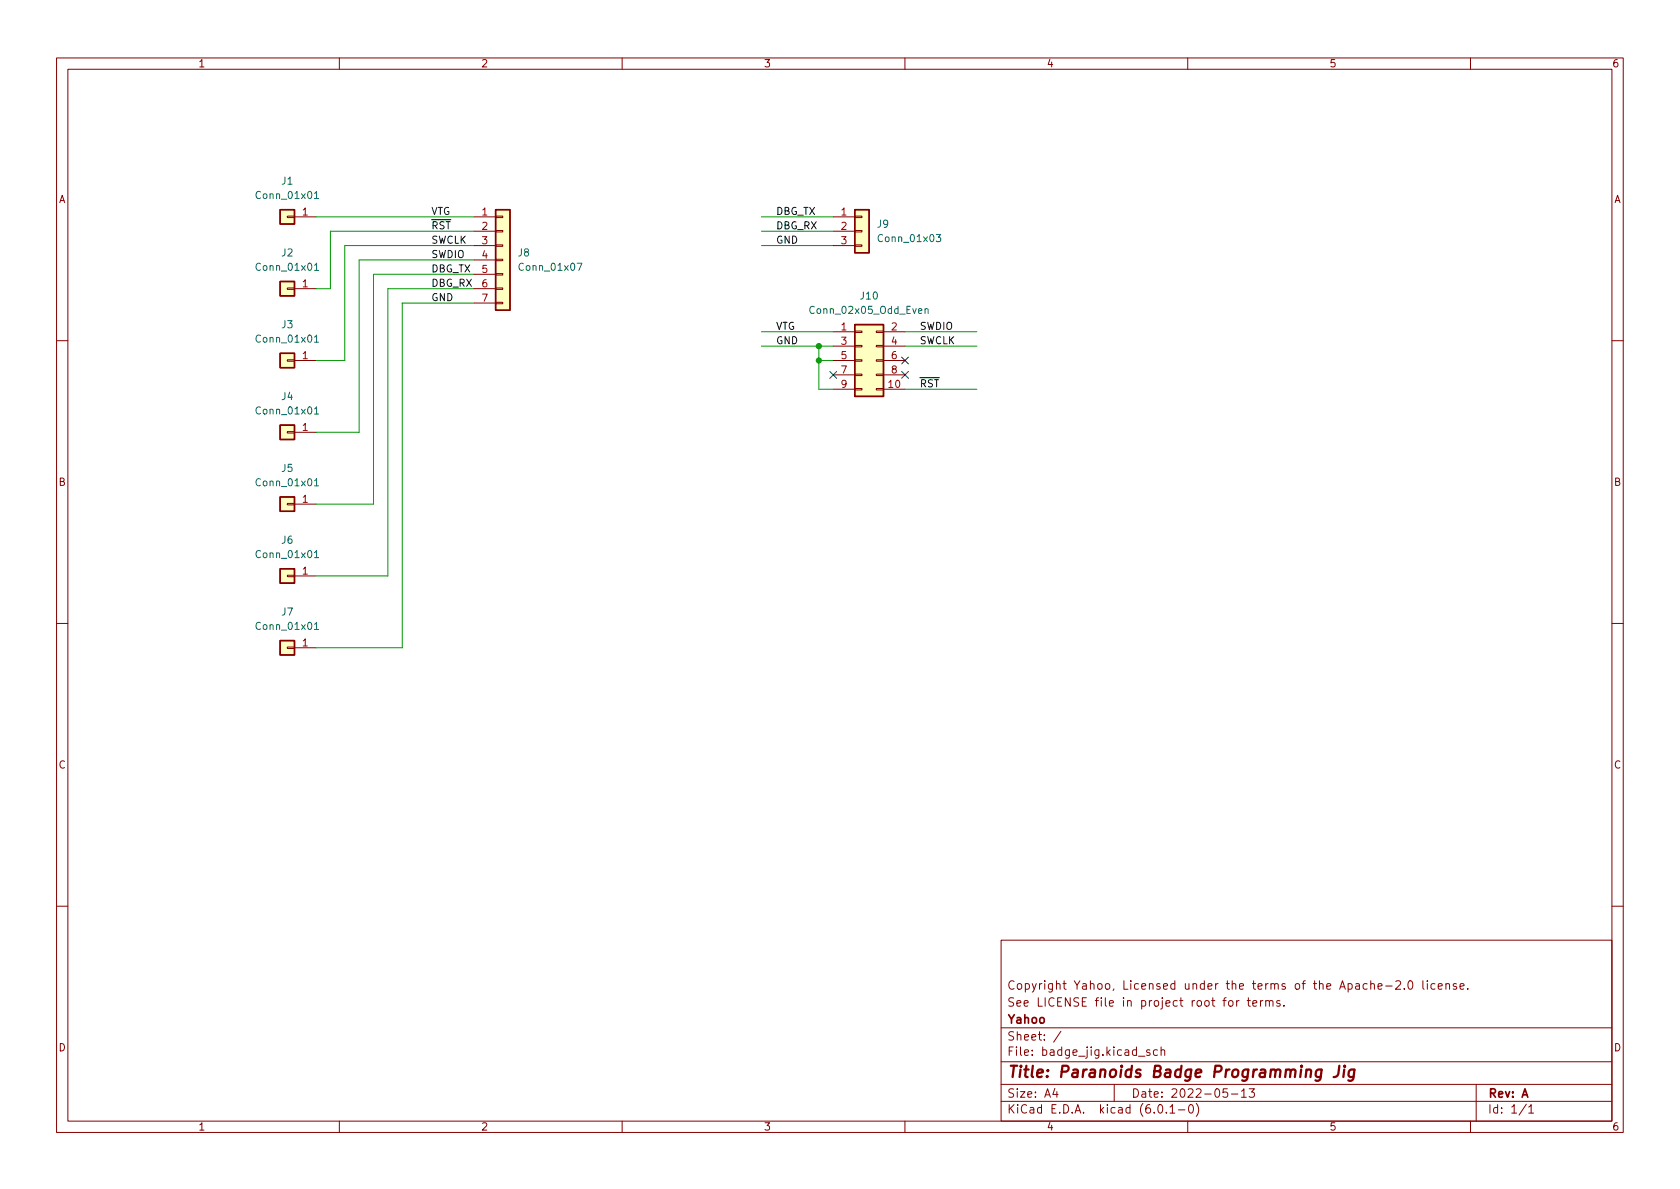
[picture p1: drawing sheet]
<svg xmlns="http://www.w3.org/2000/svg" width="297mm" height="210mm" viewBox="0 0 297 210" stroke-linecap="round" stroke-linejoin="round" font-family="sans-serif">
<g fill="none" stroke="#840000" stroke-width=".18">
<path d="M10 10.2h277v190.1h-277zM12 12.2h273v186.1h-273zM60 10.2v2M110 10.2v2M160 10.2v2M210 10.2v2M260 10.2v2M50.8 38.2h1.3v.3h-1.3zM52.1 38.3h3.8M83.8 38.3h3.8M87.6 38.2h1.3v.3h-1.3zM147.3 38.3h3.8"/>
<path d="M151.1 38.2h1.3v.3h-1.3zM50.8 50.9h1.3v.3h-1.3zM52.1 51h3.8M83.8 40.9h3.8M83.8 43.4h3.8M83.8 46h3.8M83.8 48.5h3.8M83.8 51h3.8M83.8 53.6h3.8M87.6 53.5h1.3v.2h-1.3zM87.6 50.9h1.3v.3h-1.3zM87.6 48.4h1.3v.2h-1.3z"/>
<path d="M87.6 45.8h1.3v.3h-1.3zM87.6 43.3h1.3v.3h-1.3zM87.6 40.8h1.3v.2h-1.3zM147.3 40.9h3.8M147.3 43.4h3.8M147.3 58.7h3.8M151.1 58.5h1.3v.3h-1.3zM151.1 43.3h1.3v.3h-1.3zM151.1 40.8h1.3v.2h-1.3zM154.9 58.5h1.3v.3h-1.3zM156.2 58.7h3.8M10 60.2h2"/>
<path d="M50.8 63.6h1.3v.3h-1.3zM50.8 76.3h1.3v.3h-1.3zM52.1 63.7h3.8M52.1 76.4h3.8M147.3 63.7h3.8M147.3 68.8h3.8M147.3 61.2h3.8M147.3 66.3h3.8M151.1 68.7h1.3v.3h-1.3zM151.1 66.2h1.3v.2h-1.3zM151.1 63.6h1.3v.3h-1.3zM151.1 61.1h1.3v.2h-1.3z"/>
<path d="M154.9 68.7h1.3v.3h-1.3zM154.9 66.2h1.3v.2h-1.3zM154.9 63.6h1.3v.3h-1.3zM154.9 61.1h1.3v.2h-1.3zM156.2 63.7h3.8M156.2 68.8h3.8M156.2 61.2h3.8M156.2 66.3h3.8M285 60.2h2M50.8 89h1.3v.3h-1.3zM52.1 89.1h3.8M10 110.2h2"/>
<path d="M50.8 114.4h1.3v.3h-1.3zM50.8 101.7h1.3v.3h-1.3zM52.1 114.5h3.8M52.1 101.8h3.8M285 110.2h2M10 160.2h2M177 166.3h108v32h-108zM217.4 177l.3-.1 .3 .3v.4l-.3 .3h-.3l-.2-.3v-.4zM218.6 176.9v1M219.1 176.9l-.3 .1-.2 .2M220.5 176.9h.6M220.7 176.4v1.3l.4 .2"/>
<path d="M221.5 177.4l.7-.1-.1-.3-.4-.1-.2 .2 .1 .8h.5M222.9 176.9v1M223.3 176.9l-.3 .1-.1 .2M223.8 177.1l.2-.2 .4 .1v.9M223.8 176.9v1M224.4 177.1l.2-.2 .4 .1 .1 .9M226.3 177l-.4-.1-.2 .2 .1 .3 .5 .1v.4h-.6M227 177.8v.1M243.6 174.4l.8-.1-.1-.3-.4-.1-.3 .2 .1 .8h.6M245 174.4h1.1M246.8 173.6l.6-.2 .2 .2v.3l-.9 1h.9M248.3 174.8v.1"/>
<path d="M249.1 173.6l.2-.2a.81 .81 0 0 1 .6 .7 .81 .81 0 0 1-.3 .8h-.2a.81 .81 0 0 1-.3-1.3zM251.6 173.4v1.3l.2 .2M252.4 173.4v.2M252.4 173.9v1M253.7 174l-.4-.1-.3 .3v.4l.1 .3h.6M254.3 174.4l.7-.1-.1-.3-.4-.1-.2 .2 .1 .8h.5M255.7 174.1l.2-.2 .3 .1 .1 .9M255.7 173.9v1M257.5 174l-.4-.1-.2 .2 .1 .3 .5 .1v.4h-.6M258.2 174.4l.7-.1-.1-.3-.4-.1-.2 .2v.8h.6M259.5 174.8v.1M285 160.2h2"/>
<path d="M60 198.3v2M110 198.3v2M160 198.3v2M177 194.8h108M177 191.8h108M177 187.8h108M177 181.8h108M186.5 192.5l-.4 1h1M186.9 193v1M187.6 182.4l-1.3 1.9M197 191.8v3M201.3 186.8h1.1"/>
<path d="M203.3 185.7l-.4-.1-.2 .2 .1 .3 .5 .1v.4h-.6M204.6 185.7l-.4-.1-.3 .3v.4l.2 .3h.5M204.9 195.4l.2-.1a.81 .81 0 0 1 .6 .7 .81 .81 0 0 1-.3 .8h-.2a.81 .81 0 0 1-.6-.6 .81 .81 0 0 1 .3-.8zM205.3 185.8l.2-.2 .4 .1v.9M205.3 185.1v1.5M206.2 196.7v.1M206.9 195.8l.4-.5v1.5M206.9 196.8h.8M208.4 196.3h1.1M210 198.3v2M210.4 195.4l.1-.1a.81 .81 0 0 1 .6 .7 .81 .81 0 0 1-.3 .8h-.2a.81 .81 0 0 1-.5-.6 .81 .81 0 0 1 .3-.8zM211.5 195.1a1.72 1.72 0 0 1 0 2.3"/>
<path d="M217 192.5h-.7l-.1 .7 .2-.1 .5 .1 .2 .2-.1 .5-.2 .1-.6-.1M217.7 193.5h1.2M219.5 193l.4-.5v1.5M219.5 194h.9M220.9 192.5h.9l-.5 .6 .4 .1v.7l-.2 .1h-.4l-.2-.1M260 198.3v2M261 191.8v6.5M269.9 195.3l-1.3 1.9M270.3 195.8l.4-.5v1.5M270.3 196.8h.9"/>
</g>
<path d="M233.7 189.2a.66 .66 0 0 0-1 .3l-.1 .6 .2 .3 .1 .1 .6-.1M233.7 189.1l-.2 1.6a.6 .6 0 0 1-.9 .3M236.8 188.5l-.2 1.4a.74 .74 0 0 1-.8 .6M237.7 189.1l-.2 1.4M237.8 188.5l-.1 .1v.1l.1-.1v-.1l-.1 .2M239.5 189.2a.66 .66 0 0 0-1 .3l-.1 .6 .2 .3 .2 .1 .5-.1M239.5 189.1l-.2 1.6a.6 .6 0 0 1-.9 .3" fill="none" stroke="#840000" stroke-width=".4"/>
<g fill="#ffffc2" stroke="#ffffc2" stroke-width=".18">
<path d="M49.5 62.5h2.6v2.5h-2.6z"/>
<path d="M49.5 75.2h2.6v2.5h-2.6z"/>
<path d="M49.5 87.9h2.6v2.5h-2.6z"/>
<path d="M87.6 37.1h2.6v17.8h-2.6z"/>
<path d="M151.1 57.4h5.1v12.7h-5.1z"/>
<path d="M151.1 37.1h2.6v7.6h-2.6z"/>
<path d="M49.5 49.8h2.6v2.5h-2.6z"/>
<path d="M49.5 37.1h2.6v2.5h-2.6z"/>
<path d="M49.5 113.3h2.6v2.5h-2.6z"/>
<path d="M49.5 100.6h2.6v2.5h-2.6z"/>
</g>
<path d="M49.5 37.1h2.6v2.5h-2.6zM87.6 37.1h2.6v17.8h-2.6zM151.1 37.1h2.6v7.6h-2.6zM49.5 49.8h2.6v2.5h-2.6zM151.1 57.4h5.1v12.7h-5.1zM49.5 62.5h2.6v2.5h-2.6zM49.5 75.2h2.6v2.5h-2.6zM49.5 87.9h2.6v2.5h-2.6zM49.5 113.3h2.6v2.5h-2.6zM49.5 100.6h2.6v2.5h-2.6z" fill="none" stroke="#840000" stroke-width=".25"/>
<g fill="none" stroke="#006464" stroke-width=".18">
<path d="M55.6 34.2l.4-.4v1.3M55.6 35.1h.7M55.6 59.6l.4-.4v1.3M55.6 46.9l.4-.4v1.3M55.6 47.8h.7M102 46.5h.9l-.6 1.3M163.6 54.7l.1-.1h.3l.1 .8M163.6 54.6v.8M165.5 41.5h.8l-.4 .4 .4 .2v.5l-.2 .1-.6-.1M55.6 72.3l.4-.4v1.3M55.6 60.5h.7M55.6 73.2h.7"/>
<path d="M55.6 85l.4-.4v1.3M55.6 97.7l.4-.4v1.3M55.6 85.9h.7M55.6 98.6h.7M55.6 110.4l.4-.4v1.3M55.6 111.3h.7"/>
</g>
<g fill="none" stroke="#009600" stroke-width=".18">
<path d="M55.9 38.3h27.9M134.6 38.3h12.7M83.8 40.9h-25.4v10.1h-2.5M83.8 51h-15.2v50.8h-12.7M83.8 46h-20.3v30.4h-7.6M83.8 43.4h-22.8v20.3h-5.1M83.8 48.5h-17.8v40.6h-10.1M83.8 53.6h-12.7v60.9h-15.2M134.6 40.9h12.7M134.6 43.4h12.7M134.6 58.7h12.7M160 58.7h12.7"/>
<path d="M134.6 61.2h12.7M144.8 61.2v7.6h2.5M144.8 63.7h2.5M160 68.8h12.7M160 61.2h12.7"/>
</g>
<path d="M146.7 65.7l1.2 1.2M147.9 65.7l-1.2 1.2M159.4 63.1l1.2 1.3M159.4 65.7l1.2 1.2M160.6 63.1l-1.2 1.3M160.6 65.7l-1.2 1.2" fill="none" stroke="#000084" stroke-width=".18"/>
<g fill="#009600" stroke="#009600" stroke-width=".18">
<circle cx="144.8" cy="63.7" r=".46"/>
<circle cx="144.8" cy="61.2" r=".46"/>
</g>
<text font-size="2.8" fill="#840000" x="178" y="190.6">Title: Paranoids Badge Programming Jig</text>
<g font-size="2.1" fill="#840000">
<text x="178" y="178">See LICENSE file in project root for terms.</text>
<text x="178" y="175">Copyright Yahoo, Licensed under the terms of the Apache-2.0 license.</text>
<text x="178" y="184">Sheet: /</text>
<text x="178" y="181">Yahoo</text>
<text x="178" y="186.7">File: badge_jig.kicad_sch</text>
<text x="178" y="196.9">KiCad E.D.A. kicad (6.0.1-0)</text>
<text x="178" y="194.1">Size: A4</text>
<text x="200" y="194.1">Date: 2022-05-13</text>
<text x="263" y="194.1">Rev: A</text>
<text x="263" y="196.9">Id: 1/1</text>
</g>
<g font-size="1.8" fill="#840000">
<text x="35" y="11.9">1</text>
<text x="85" y="11.9">2</text>
<text x="135" y="11.9">3</text>
<text x="185" y="11.9">4</text>
<text x="235" y="11.9">5</text>
<text x="285" y="11.9">6</text>
<text x="10.3" y="35.9">A</text>
<text x="285.3" y="35.9">A</text>
<text x="10.3" y="85.9">B</text>
<text x="285.3" y="85.9">B</text>
<text x="10.3" y="135.9">C</text>
<text x="285.3" y="135.9">C</text>
<text x="10.3" y="185.9">D</text>
<text x="285.3" y="185.9">D</text>
<text x="35" y="199.9">1</text>
<text x="85" y="199.9">2</text>
<text x="135" y="199.9">3</text>
<text x="185" y="199.9">4</text>
<text x="235" y="199.9">5</text>
<text x="285" y="199.9">6</text>
</g>
<g font-size="1.8" fill="#006464">
<text x="45.6" y="35.2">Conn_01x01</text>
<text x="49.8" y="32.6">J1</text>
<text x="155.1" y="40.3">J9</text>
<text x="45.6" y="47.9">Conn_01x01</text>
<text x="49.8" y="45.3">J2</text>
<text x="91.6" y="45.3">J8</text>
<text x="92.1" y="47.9">Conn_01x07</text>
<text x="155.6" y="42.8">Conn_01x03</text>
<text x="152.2" y="53">J10</text>
<text x="49.8" y="58">J3</text>
<text x="143.6" y="55.5">Conn_02x05_Odd_Even</text>
<text x="45.6" y="60.6">Conn_01x01</text>
<text x="49.8" y="70.7">J4</text>
<text x="45.6" y="73.3">Conn_01x01</text>
<text x="49.8" y="83.4">J5</text>
<text x="45.6" y="86">Conn_01x01</text>
<text x="45.6" y="98.7">Conn_01x01</text>
<text x="49.8" y="96.1">J6</text>
<text x="45.6" y="111.4">Conn_01x01</text>
<text x="49.8" y="108.8">J7</text>
</g>
<g font-size="1.8" fill="#a90000">
<text x="53.5" y="38.1">1</text>
<text x="85.2" y="38.1">1</text>
<text x="85.2" y="40.6">2</text>
<text x="148.7" y="38.1">1</text>
<text x="148.7" y="40.6">2</text>
<text x="85.2" y="43.2">3</text>
<text x="85.2" y="45.7">4</text>
<text x="148.7" y="43.2">3</text>
<text x="53.5" y="50.8">1</text>
<text x="85.2" y="48.3">5</text>
<text x="85.2" y="50.8">6</text>
<text x="85.2" y="53.3">7</text>
<text x="148.7" y="58.4">1</text>
<text x="157.6" y="58.4">2</text>
<text x="53.5" y="63.5">1</text>
<text x="148.7" y="61">3</text>
<text x="148.7" y="63.5">5</text>
<text x="157.6" y="61">4</text>
<text x="157.6" y="63.5">6</text>
<text x="148.7" y="66">7</text>
<text x="148.7" y="68.6">9</text>
<text x="157.1" y="68.6">10</text>
<text x="157.6" y="66">8</text>
<text x="53.5" y="76.2">1</text>
<text x="53.5" y="88.9">1</text>
<text x="53.5" y="101.6">1</text>
<text x="53.5" y="114.3">1</text>
</g>
<g font-size="1.8" fill="#0f0f0f">
<text x="76.2" y="38">VTG</text>
<text x="76.2" y="40.5">~{RST}</text>
<text x="137.2" y="40.5">DBG_RX</text>
<text x="137.2" y="38">DBG_TX</text>
<text x="76.2" y="43.1">SWCLK</text>
<text x="76.2" y="45.6">SWDIO</text>
<text x="137.2" y="43.1">GND</text>
<text x="76.2" y="50.7">DBG_RX</text>
<text x="76.2" y="53.2">GND</text>
<text x="76.2" y="48.2">DBG_TX</text>
<text x="137.2" y="58.3">VTG</text>
<text x="162.6" y="58.3">SWDIO</text>
<text x="137.2" y="60.9">GND</text>
<text x="162.6" y="60.9">SWCLK</text>
<text x="162.6" y="68.5">~{RST}</text>
</g>
</svg>
